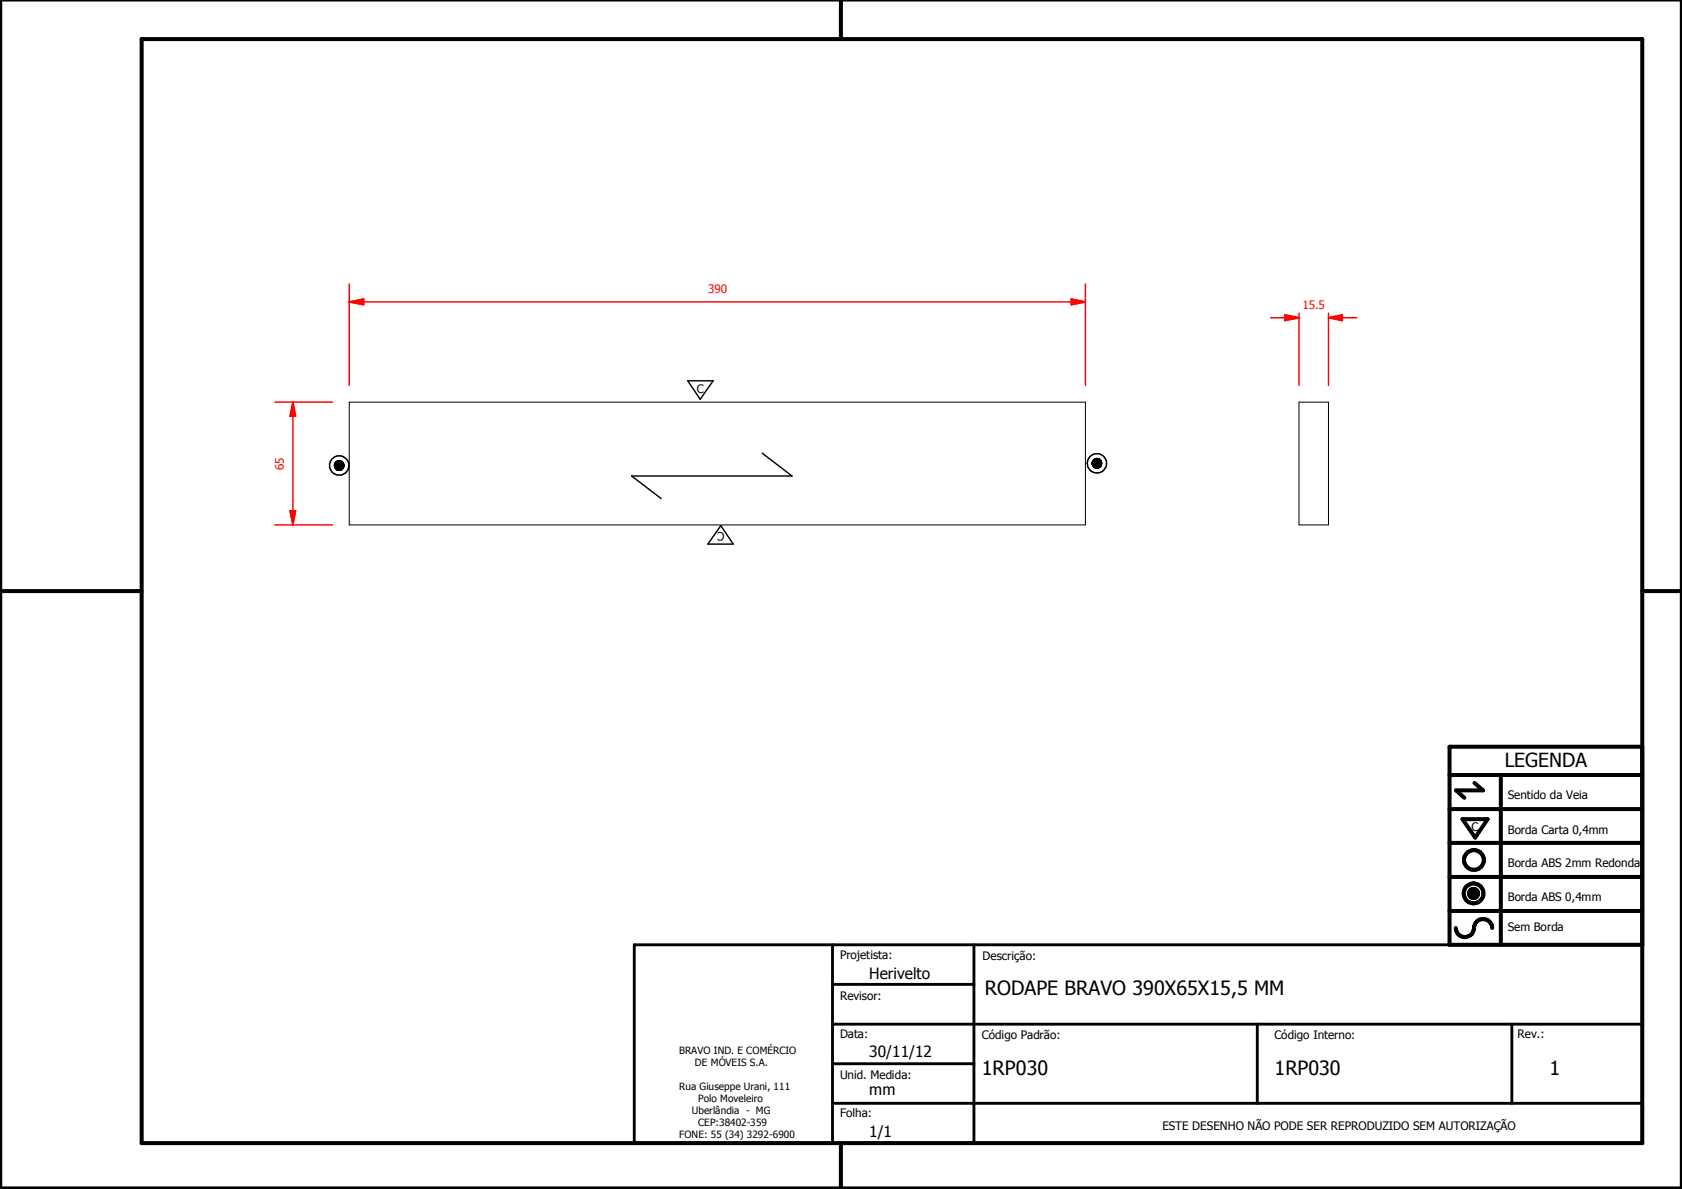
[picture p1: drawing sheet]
<svg xmlns="http://www.w3.org/2000/svg" width="297mm" height="210mm" viewBox="0 0 297 210" stroke-linecap="round" stroke-linejoin="round" font-family="sans-serif">
<g fill="none" stroke="#000" stroke-width=".18">
<path d="M61.7 71h130v21.7h-130zM229.4 71h5.2v21.7h-5.2zM59.1 82.1l1.6 .1zM59.1 82.2l1.6 .1zM59.1 82.3h1.6zM59.1 82.3l1.6 .1zM59.1 82.4h1.6zM59.1 82.4l1.6 .1zM59.1 82l1.6 .1h-1.6zM59.1 82l1.6 .1zM59.1 81.9l1.6 .1zM59.1 82.5h1.6z"/>
<path d="M59.1 82.5l1.5 .1zM59.1 81.8l1.6 .1h-1.6zM59.1 81.8l1.6 .1zM59.2 82.6h1.4zM59.2 82.6l1.4 .1zM59.2 81.7l1.5 .1h-1.6zM59.2 81.7l1.5 .1zM59.2 82.7h1.4zM59.2 82.7h1.3zM59.2 81.7h1.4h-1.4zM59.2 81.7h1.4zM59.3 82.7h1.2z"/>
<path d="M59.3 82.7l1.2 .1zM59.3 81.6l1.3 .1zM59.3 82.8h1.2zM59.3 82.8h1.1zM59.3 81.5l1.2 .1h-1.2zM59.3 81.5l1.2 .1zM59.4 82.8h1zM59.4 82.8l.9 .1zM59.4 81.5h1.1zM59.4 81.5h1zM59.5 82.9h.8zM59.5 82.9h.7z"/>
<path d="M59.5 81.4l.9 .1zM59.5 81.4h.8zM59.6 82.9h.6zM59.6 82.9l.6 .1zM59.6 81.4h.7zM59.6 81.4h.6zM59.6 83h.6zM59.6 83h.5zM59.7 83h.4zM59.7 83h.3zM59.7 81.3l.5 .1zM59.7 81.3h.4z"/>
<path d="M59.8 83h.2zM59.8 81.3h.3zM59.8 81.3h.2zM192.9 81.7l1.7 .1zM192.9 81.8l1.7 .1zM192.9 81.9h1.7zM192.9 81.9l1.6 .1zM192.9 82h1.6zM192.9 81.6l1.7 .1zM192.9 82h1.6v.2zM192.9 82l1.6 .2h-1.5zM192.9 81.5l1.6 .1h-1.6z"/>
<path d="M192.9 81.5l1.6 .1zM193 82.2h1.5zM193 81.4l1.5 .1h-1.6zM193 81.4l1.5 .1zM193 82.2l1.4 .1zM193 81.4h1.5h-1.5zM193 81.4h1.5zM193 82.3h1.4zM193 82.3h1.3zM193 81.3l1.5 .1h-1.5zM193 81.3l1.5 .1zM193.1 82.3h1.2z"/>
<path d="M193.1 82.3l1.2 .1zM193.1 81.2l1.3 .1zM193.2 82.4h1.1zM193.2 82.4l1 .1zM193.2 81.2h1.1h-1.2zM193.2 81.2h1.1zM193.2 82.5h1zM193.2 82.5h.9zM193.2 81.1l1.1 .1zM193.2 81.1h1zM193.3 82.5h.8zM193.3 81.1h.9z"/>
<path d="M193.3 81.1h.8zM193.4 82.5h.7zM193.4 82.5l.6 .1zM193.4 81l.7 .1zM193.4 81h.7zM193.5 82.6h.5zM193.5 82.6h.4zM193.5 81h.6zM193.5 81h.5zM193.5 82.6h.3zM193.5 80.9l.5 .1zM193.5 80.9h.4z"/>
<path d="M193.6 82.6h.2zM193.6 80.9h.3zM193.6 80.9h.2zM259.4 157.6l1.6 .1zM259.4 157.7l1.6 .1zM259.4 157.8l1.6 .1zM259.4 157.9h1.6v.1zM259.4 157.9l1.6 .1h-1.5zM259.4 157.6h1.6zM259.5 158h1.5zM259.5 158l1.4 .1zM259.5 157.5l1.5 .1h-1.6z"/>
<path d="M259.5 157.5l1.5 .1zM259.5 158.1h1.4zM259.5 157.4l1.5 .1h-1.5zM259.5 157.4l1.5 .1zM259.5 158.1l1.4 .1zM259.5 157.3l1.4 .1h-1.4zM259.5 157.3l1.4 .1zM259.6 158.2h1.3zM259.6 158.2h1.2zM259.6 157.2l1.3 .1h-1.4zM259.6 157.2l1.3 .1zM259.6 158.2l1.2 .1z"/>
<path d="M259.6 157.2h1.3zM259.7 158.3h1.1zM259.7 158.3l1 .1zM259.7 157.1l1.1 .1h-1.2zM259.7 157.1l1.1 .1zM259.7 157.1h1.1zM259.8 158.4h.9zM259.8 158.4h.8zM259.8 157.1h1zM259.8 157.1h.9zM259.8 158.4l.8 .1zM259.8 157l.9 .1z"/>
<path d="M259.8 157h.8zM259.9 158.5h.7zM259.9 158.5h.6zM259.9 157h.7zM260 158.5h.5zM260 158.5h.4zM260 157h.6zM260.1 158.5h.3zM260.1 158.5h.2zM260.1 156.9l.4 .1zM260.1 156.9h.3zM260.1 156.9h.2z"/>
</g>
<g fill="#000">
<path d="M59.1 82l1.6 .1h-1.6zM59.1 82l1.6 .1zM59.1 81.9l1.6 .1zM59.1 81.8l1.6 .1h-1.6zM59.1 81.8l1.6 .1zM59.2 81.7l1.5 .1h-1.6zM59.2 81.7l1.5 .1zM59.2 81.7h1.4h-1.4zM59.2 81.7h1.4zM59.3 81.6l1.3 .1zM59.3 81.5l1.2 .1h-1.2zM59.3 81.5l1.2 .1z"/>
<path d="M59.4 81.5h1.1zM59.4 81.5h1zM59.5 81.4l.9 .1zM59.5 81.4h.8zM59.6 81.4h.7zM59.6 81.4h.6zM59.7 81.3l.5 .1zM59.7 81.3h.4zM59.8 81.3h.3zM59.8 81.3h.2zM59.7 83h.3zM59.8 83h.2z"/>
<path d="M59.6 83h.5zM59.7 83h.4zM59.6 82.9l.6 .1zM59.6 83h.6zM59.5 82.9h.7zM59.6 82.9h.6zM59.4 82.8l.9 .1zM59.5 82.9h.8zM59.3 82.8h1.1zM59.4 82.8h1zM59.3 82.7l1.2 .1zM59.3 82.8h1.2z"/>
<path d="M59.2 82.7h1.3zM59.3 82.7h1.2zM59.2 82.6l1.4 .1zM59.2 82.7h1.4zM59.1 82.5l1.5 .1zM59.2 82.6h1.4zM59.1 82.4l1.6 .1zM59.1 82.5h1.6zM59.1 82.3l1.6 .1zM59.1 82.4h1.6zM59.1 82.1l1.6 .1zM59.1 82.2l1.6 .1z"/>
<path d="M59.1 82.3h1.6zM192.9 81.6l1.7 .1zM192.9 81.5l1.6 .1h-1.6zM192.9 81.5l1.6 .1zM193 81.4l1.5 .1h-1.6zM193 81.4l1.5 .1zM193 81.4h1.5h-1.5zM193 81.4h1.5zM193 81.3l1.5 .1h-1.5zM193 81.3l1.5 .1zM193.1 81.2l1.3 .1zM193.2 81.2h1.1h-1.2z"/>
<path d="M193.2 81.2h1.1zM193.2 81.1l1.1 .1zM193.2 81.1h1zM193.3 81.1h.9zM193.3 81.1h.8zM193.4 81l.7 .1zM193.4 81h.7zM193.5 81h.6zM193.5 81h.5zM193.5 80.9l.5 .1zM193.5 80.9h.4zM193.6 80.9h.3z"/>
<path d="M193.6 80.9h.2zM193.5 82.6h.3zM193.6 82.6h.2zM193.5 82.6h.4zM193.4 82.5l.6 .1zM193.5 82.6h.5zM193.3 82.5h.8zM193.4 82.5h.7zM193.2 82.5h.9zM193.2 82.4l1 .1zM193.2 82.5h1zM193.1 82.3l1.2 .1z"/>
<path d="M193.2 82.4h1.1zM193 82.3h1.3zM193.1 82.3h1.2zM193 82.2l1.4 .1zM193 82.3h1.4zM192.9 82l1.6 .2h-1.5zM193 82.2h1.5zM192.9 81.9l1.6 .1zM192.9 82h1.6zM192.9 82h1.6v.2zM192.9 81.7l1.7 .1zM192.9 81.8l1.7 .1z"/>
<path d="M192.9 81.9h1.7zM259.4 157.6h1.6zM259.5 157.5l1.5 .1h-1.6zM259.5 157.5l1.5 .1zM259.5 157.4l1.5 .1h-1.5zM259.5 157.4l1.5 .1zM259.5 157.3l1.4 .1h-1.4zM259.5 157.3l1.4 .1zM259.6 157.2l1.3 .1h-1.4zM259.6 157.2l1.3 .1zM259.6 157.2h1.3zM259.7 157.1l1.1 .1h-1.2z"/>
<path d="M259.7 157.1l1.1 .1zM259.7 157.1h1.1zM259.8 157.1h1zM259.8 157.1h.9zM259.8 157l.9 .1zM259.8 157h.8zM259.9 157h.7zM260 157h.6zM260.1 156.9l.4 .1zM260.1 156.9h.3zM260.1 156.9h.2zM260.1 158.5h.2z"/>
<path d="M260 158.5h.4zM260.1 158.5h.3zM259.9 158.5h.6zM260 158.5h.5zM259.8 158.4l.8 .1zM259.9 158.5h.7zM259.8 158.4h.8zM259.7 158.3l1 .1zM259.8 158.4h.9zM259.6 158.2l1.2 .1zM259.7 158.3h1.1zM259.6 158.2h1.2z"/>
<path d="M259.5 158.1l1.4 .1zM259.6 158.2h1.3zM259.5 158l1.4 .1zM259.5 158.1h1.4zM259.4 157.9l1.6 .1h-1.5zM259.5 158h1.5zM259.4 157.6l1.6 .1zM259.4 157.7l1.6 .1zM259.4 157.8l1.6 .1zM259.4 157.9h1.6v.1z"/>
</g>
<g fill="none" stroke="#000" stroke-width=".71">
<path d="M148.5 0v6.9M297 -.1v209.9h-297v-209.9M25 6.9h265v194.9h-265zM0 104.4h25M290 104.4h7M256 136.8h34M260.4 138.2l1.5 1.3h-4.8l1.5 1.3M265 136.8v30M290 131.8h-34v35h34M256 154.8h34M256 148.8h34M256 142.8h34"/>
<path d="M258.3 144.6h4.4l-2.2 3.3zM256 160.8h34M257.1 163.8a1.62 1.62 0 0 0 1.8 1.6 1.62 1.62 0 0 0 1.4-1.9 1.63 1.63 0 0 1 1.7-1.2 1.63 1.63 0 0 1 1.5 1.5M148.5 201.8v8"/>
<circle cx="260.2" cy="157.7" r="1.76"/>
<circle cx="260.2" cy="157.7" r=".82"/>
<circle cx="260.3" cy="151.8" r="1.76"/>
</g>
<path d="M112 166.8h178v35h-178zM147 173.8h25M147 166.8v35M172 166.8v35M147 194.8h143M147 180.8h143M147 187.8h25M222 180.8v14M267 180.8v14" fill="none" stroke="#000" stroke-width=".51"/>
<path d="M61.7 53.3h2.5" fill="none" stroke="#f00" stroke-width=".25"/>
<path d="M61.7 53.3l2.5-.5v1z" fill="#f00"/>
<path d="M61.7 53.3l2.5-.5v1zM189.2 53.3h2.5" fill="none" stroke="#f00" stroke-width=".25"/>
<path d="M189.2 52.8l2.5 .5-2.5 .5z" fill="#f00"/>
<path d="M61.7 50.1v17.9M64.2 53.3h125M189.2 52.8l2.5 .5-2.5 .5zM191.7 50.1v17.9M51.7 90.2v2.5" fill="none" stroke="#f00" stroke-width=".25"/>
<path d="M51.2 90.2h1l-.5 2.5z" fill="#f00"/>
<path d="M51.7 71v2.5M51.2 90.2h1l-.5 2.5z" fill="none" stroke="#f00" stroke-width=".25"/>
<path d="M51.7 71l.5 2.5h-1z" fill="#f00"/>
<path d="M234.6 56.1h2.5M48.6 71h10.1M51.7 71l.5 2.5h-1zM51.7 73.5v16.7M48.6 92.7h10.1" fill="none" stroke="#f00" stroke-width=".25"/>
<path d="M234.6 56.1l2.5-.5v1z" fill="#f00"/>
<path d="M226.9 56.1h2.5M234.6 56.1l2.5-.5v1z" fill="none" stroke="#f00" stroke-width=".25"/>
<path d="M226.9 55.6l2.5 .5-2.5 .5z" fill="#f00"/>
<path d="M224.4 56.1h2.5M226.9 55.6l2.5 .5-2.5 .5zM229.4 55.3v12.7M234.6 55.3v12.7M237.1 56.1h2.5" fill="none" stroke="#f00" stroke-width=".25"/>
<g fill="none" stroke="#000" stroke-width=".25">
<path d="M121.5 67.2h4.4l-2.2 3.3zM127.3 92.8l2.2 3.3h-4.5zM134.6 80l5.3 4h-28.4l5.3 4"/>
<circle cx="59.9" cy="82.2" r=".85"/>
<circle cx="59.9" cy="82.2" r="1.71"/>
<circle cx="193.7" cy="81.8" r="1.71"/>
<circle cx="193.7" cy="81.8" r=".86"/>
</g>
<g font-size="3.5">
<text x="173.9" y="175.7">RODAPE BRAVO 390X65X15,5 MM</text>
<text x="173.4" y="189.7">1RP030</text>
<text x="225.1" y="189.7">1RP030</text>
<text x="273.6" y="189.7">1</text>
</g>
<text font-size="3.4" x="265.7" y="135.4">LEGENDA</text>
<g font-size="2.7">
<text x="153.5" y="172.8">Herivelto</text>
<text x="153.5" y="186.6">30/11/12</text>
<text x="153.5" y="193.4">mm</text>
<text x="153.5" y="200.8">1/1</text>
</g>
<g font-size="2.1" fill="#f00">
<text x="125" y="51.7">390</text>
<text x="230" y="54.5">15.5</text>
<text x="50.1" y="83" transform="rotate(-90 50.1 83)">65</text>
</g>
<g font-size="2.1">
<text x="123.1" y="69.4">C</text>
<text x="128" y="93.9" transform="rotate(180 128 93.9)">C</text>
<text x="266.3" y="141.1">Sentido da Veia</text>
<text x="259.8" y="146.7">C</text>
<text x="266.3" y="147.2">Borda Carta 0,4mm</text>
<text x="266.3" y="153.1">Borda ABS 2mm Redonda</text>
<text x="266.3" y="159">Borda ABS 0,4mm</text>
<text x="266.3" y="164.4">Sem Borda</text>
<text x="148.4" y="169.3">Projetista:</text>
<text x="173.5" y="169.5">Descrição:</text>
<text x="148.4" y="176.6">Revisor:</text>
<text x="148.4" y="183.2">Data:</text>
<text x="173.4" y="183.3">Código Padrão:</text>
<text x="225.1" y="183.3">Código Interno:</text>
<text x="268" y="183.2">Rev.:</text>
<text x="148.4" y="190.5">Unid. Medida:</text>
<text x="148.4" y="197.2">Folha:</text>
<text x="205.3" y="199.5">ESTE DESENHO NÃO PODE SER REPRODUZIDO SEM AUTORIZAÇÃO</text>
</g>
<g font-size="1.8">
<text x="119.9" y="186">BRAVO IND. E COMÉRCIO</text>
<text x="122.7" y="188.1">DE MÓVEIS S.A.</text>
<text x="119.9" y="192.4">Rua Giuseppe Urani, 111</text>
<text x="122.2" y="196.7">Uberlândia - MG</text>
<text x="123.3" y="194.6">Polo Moveleiro</text>
<text x="119.9" y="201">FONE: 55 (34) 3292-6900</text>
<text x="123.3" y="198.8">CEP:38402-359</text>
</g>
</svg>
